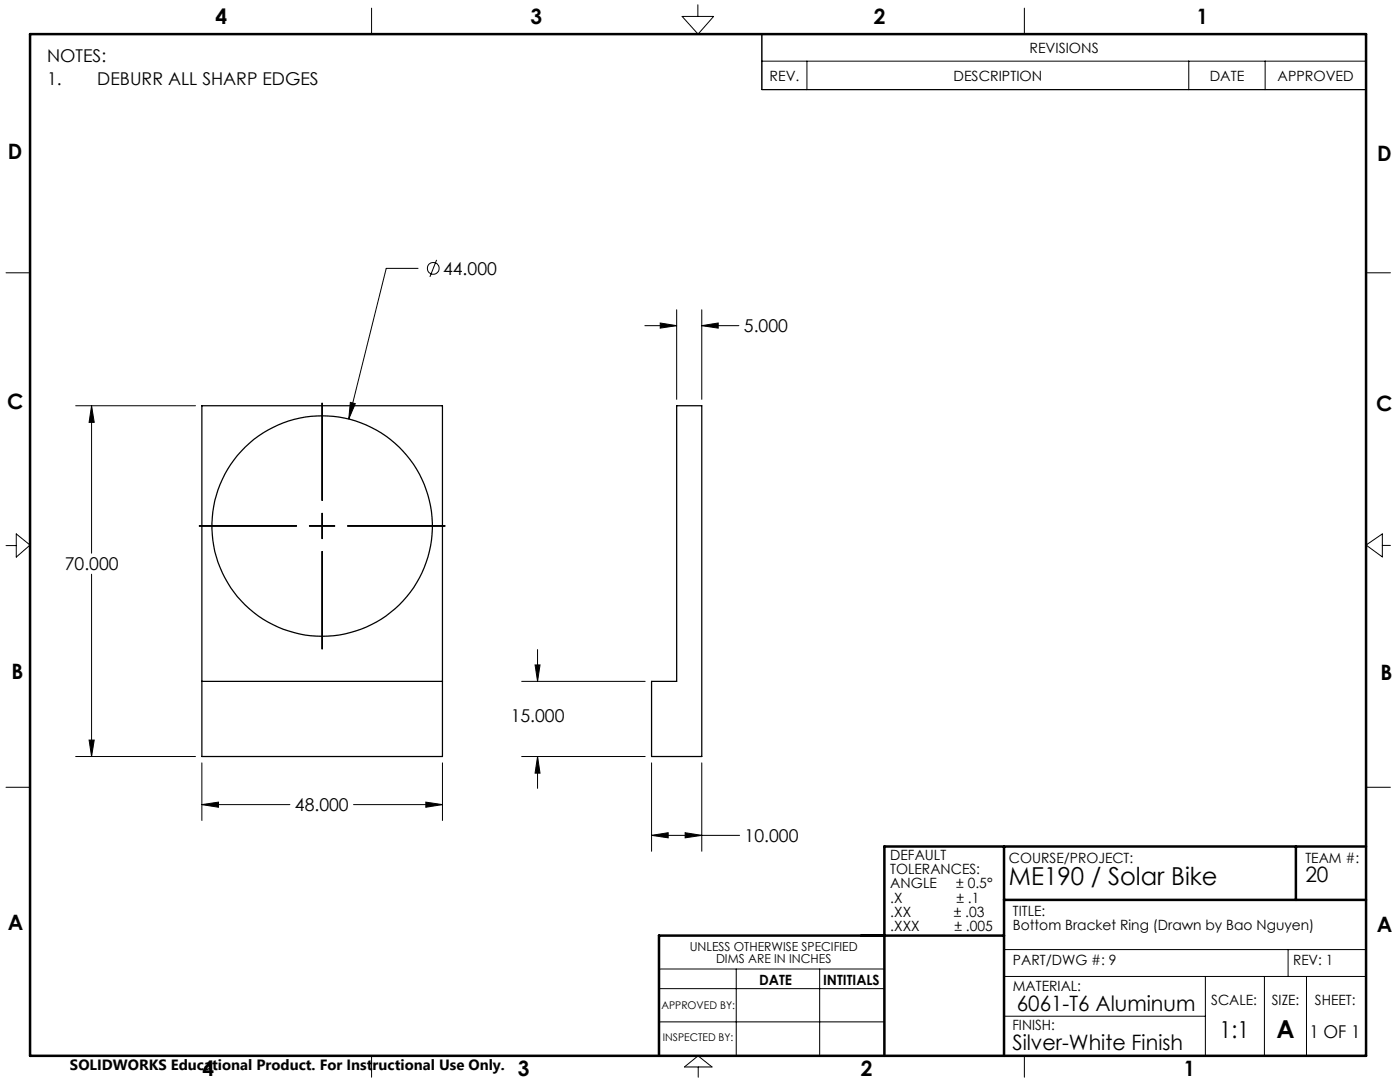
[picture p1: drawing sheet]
<svg xmlns="http://www.w3.org/2000/svg" width="279mm" height="216mm" viewBox="0 0 279 216" stroke-linecap="round" stroke-linejoin="round" font-family="sans-serif">
<g fill="none" stroke="#000" stroke-width=".25">
<path d="M40.3 81h48v70h-48zM135 81h5.1v70h-10.1v-15h5zM40.3 136h48"/>
<circle cx="64.3" cy="105" r="22"/>
</g>
<g fill="none" stroke="#000" stroke-width=".2">
<path d="M74.2 1.6v5.2M136.1 3.3h6.3l-3.1 3.5zM139.3 1v2.3M152 6.8h120.6v11.1h-120.6zM152 12.2h120.6M161 12.2v5.7M204.4 1.6v5.2M237.2 12.2v5.7M252.5 12.2v5.7M1.2 54.4h4.8M83.4 53.6h-6.3l-7.5 30M87.1 51.9l-1.3 3.3"/>
<path d="M272.6 54.4h4.9M128.7 65h6.3M131.8 64.5l3.2 .5-3.2 .5zM135 61.8v17.9M140.1 61.8v17.9M140.1 65h7.4M140.1 65l3.2-.5v1zM15.1 81h23.9M18.3 81v29.4M18.3 81l.5 3.3h-1zM64.3 80.4v19.5M69.9 80.3l1 .2-1.3 3.1z"/>
<path d="M1.2 108.9h2M3.2 106.5l2.8 2.3-2.8 2.4zM18.3 114.6v36.4M39.8 105h19.4M61.7 105h5.1M64.3 102.4v5.1M64.3 110v19.5M69.4 105h19.4M272.6 108.8l3.3-2.3v4.6zM275.9 108.8h1.6M104.1 136h24.7M106.8 132.7h1l-.5 3.3z"/>
<path d="M107.3 129.6v6.4M1.2 157.1h4.8M15.1 151h23.9M17.8 147.7h1l-.5 3.3zM40.3 152.2v11.5M88.3 152.2v11.5M104.1 151h24.7M107.3 151v6.3M107.3 151l.5 3.3h-1zM130 152.2v17.7M140.1 152.2v17.7M272.6 157.1h4.9"/>
<path d="M40.3 160.5h17.6M40.3 160.5l3.3-.4v1zM70.6 160.5h17.7M85 160.1l3.3 .4-3.3 .6zM130 166.7l3.4-.5v1zM130 166.7h17.6M136.7 166.2l3.4 .5-3.4 .5zM131.5 193.4h45M131.5 197.3h45M146.9 193.4v17.3M163.6 193.4v17.3M200.4 194.8h72.2"/>
<path d="M200.4 189.5h72.2M240.6 194.8v15.9M252.3 194.8v15.9M257.1 189.5v5.3M260.7 194.8v15.9M74.2 210.7v4.2M131.5 203.9h45M136.6 212.9l2.7-2.2 2.8 2.2zM139.3 212.9v2M200.4 202.8h40.2M204.4 210.7v4.2"/>
<circle cx="86.5" cy="53.6" r="1.18"/>
</g>
<path d="M6 6.8h266.6v203.9h-266.6zM200.4 179.6h72.2M200.4 168.9v41.8M258.6 168.9v10.7M272.6 168.9h-96.1v41.8M200.4 186.7h-68.9v24" fill="none" stroke="#000" stroke-width=".5"/>
<path d="M18.3 81l.5 3.3h-1zM17.8 147.7h1l-.5 3.3zM85 160.1l3.3 .4-3.3 .6zM40.3 160.5l3.3-.4v1zM69.9 80.3l-.3 3.3 1.3-3.1zM131.8 64.5l3.2 .5-3.2 .5zM140.1 65l3.2-.5v1zM130 166.7l3.4-.5v1zM136.7 166.2l3.4 .5-3.4 .5zM107.3 151l.5 3.3h-1zM106.8 132.7h1l-.5 3.3z" fill="#000"/>
<g font-size="4.9">
<text x="201.4" y="176.6">ME190 / Solar Bike</text>
<text x="254.7" y="207.1">A</text>
</g>
<text font-size="4.7" x="243.4" y="207.1">1:1</text>
<g font-size="4.2">
<text x="43" y="4.7">4</text>
<text x="105.9" y="4.7">3</text>
<text x="174.4" y="4.7">2</text>
<text x="238.8" y="4.7">1</text>
<text x="1.6" y="31.7">D</text>
<text x="274.8" y="32">D</text>
<text x="1.4" y="81.6">C</text>
<text x="274.6" y="82">C</text>
<text x="2.3" y="135.4">B</text>
<text x="275.5" y="135.8">B</text>
<text x="260.5" y="176">20</text>
<text x="1.5" y="185.6">A</text>
<text x="274.8" y="186">A</text>
<text x="202.9" y="201.8">6061-T6 Aluminum</text>
<text x="202" y="209.4">Silver-White Finish</text>
<text x="40.4" y="214.8">4</text>
<text x="103.3" y="214.8">3</text>
<text x="171.8" y="214.8">2</text>
<text x="236.3" y="214.8">1</text>
</g>
<g font-size="3.5">
<text x="9.4" y="12.4">NOTES:</text>
<text x="9.4" y="16.9">1.</text>
<text x="19.4" y="16.9">DEBURR ALL SHARP EDGES</text>
<text x="88.4" y="54.9">44.000</text>
<text x="148.5" y="66.3">5.000</text>
<text x="12.9" y="113.8">70.000</text>
<text x="101.9" y="144.1">15.000</text>
<text x="58.9" y="161.9">48.000</text>
<text x="148.6" y="168">10.000</text>
<text x="261.3" y="207.1">1 OF 1</text>
</g>
<text font-size="3" x="14" y="213.5">SOLIDWORKS Educational Product. For Instructional Use Only.</text>
<g font-size="2.8">
<text x="205.4" y="10.5">REVISIONS</text>
<text x="153.6" y="16.1">REV.</text>
<text x="190.3" y="16.1">DESCRIPTION</text>
<text x="241.4" y="16.1">DATE</text>
<text x="255" y="16.1">APPROVED</text>
<text x="177.7" y="171.6">DEFAULT</text>
<text x="201.4" y="172.1">COURSE/PROJECT:</text>
<text x="260.5" y="172.1">TEAM #:</text>
<text x="177.7" y="174.4">TOLERANCES:</text>
<text x="177.7" y="177.3">ANGLE</text>
<text x="190.8" y="177.3">± 0.5°</text>
<text x="177.7" y="180.1">.X</text>
<text x="177.7" y="182.9">.XX</text>
<text x="177.7" y="185.7">.XXX</text>
<text x="190.3" y="182.9">± .03</text>
<text x="190.5" y="185.7">± .005</text>
<text x="190.9" y="180.1">± .1</text>
<text x="202.2" y="182.7">TITLE:</text>
<text x="202.2" y="185.5">Bottom Bracket Ring (Drawn by Bao Nguyen)</text>
<text x="151.5" y="196.5">DATE</text>
<text x="164.3" y="196.5">INTITIALS</text>
<text x="202.2" y="197.8">MATERIAL:</text>
<text x="202.2" y="192.6">PART/DWG #: 9</text>
<text x="258.1" y="192.6">REV: 1</text>
<text x="241.7" y="200.6">SCALE:</text>
<text x="253.8" y="200.6">SIZE:</text>
<text x="262.4" y="200.6">SHEET:</text>
<text x="202" y="205.5">FINISH:</text>
</g>
<g font-size="2.5">
<text x="137.6" y="189.8">UNLESS OTHERWISE SPECIFIED</text>
<text x="142.9" y="192.3">DIMS ARE IN INCHES</text>
</g>
<g font-size="2.1">
<text x="132" y="201.4">APPROVED BY:</text>
<text x="132.3" y="207.6">INSPECTED BY:</text>
</g>
</svg>
